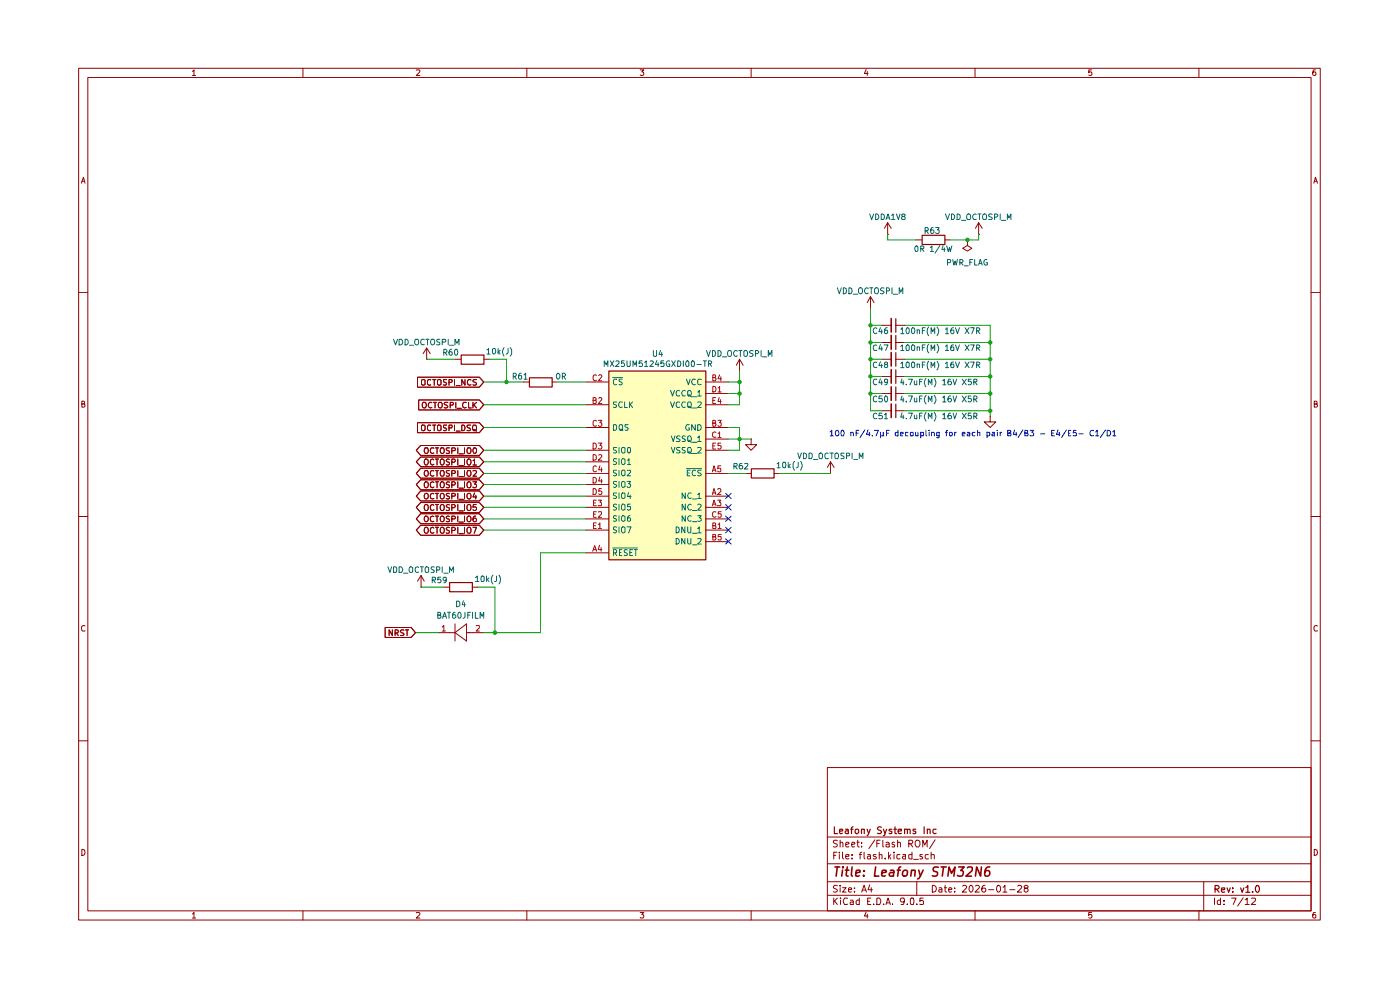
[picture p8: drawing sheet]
(kicad_sch
 (version 20250114)
 (generator "eeschema")
 (generator_version "9.0")
 (paper "A4")
 (title_block
  (title "Leafony STM32N6")
  (date "2026-01-28")
  (rev "v1.0")
  (company "Leafony Systems Inc"))
 (lib_symbols
  (symbol "Device:C_Small"
   (pin_numbers (hide yes))
   (pin_names
    (offset 0.254) (hide yes)) (exclude_from_sim no) (in_bom yes) (on_board yes)
   (property "Reference" "C" (at 0.254 1.778 0) (effects (font (size 1.27 1.27)) (justify left)))
   (property "Value" "C_Small" (at 0.254 -2.032 0) (effects (font (size 1.27 1.27)) (justify left)))
   (property "Footprint" "" (at 0 0 0) (effects (font (size 1.27 1.27)) (hide yes)))
   (property "Datasheet" "~" (at 0 0 0) (effects (font (size 1.27 1.27)) (hide yes)))
   (property "Description" "Unpolarized capacitor, small symbol" (at 0 0 0) (effects (font (size 1.27 1.27)) (hide yes)))
   (symbol "C_Small_0_1"
    (polyline (pts (xy -1.524 0.508) (xy 1.524 0.508)) (stroke (width 0.3048) (type default)) (fill (type none)))
    (polyline (pts (xy -1.524 -0.508) (xy 1.524 -0.508)) (stroke (width 0.3302) (type default)) (fill (type none))))
   (symbol "C_Small_1_1"
    (pin passive line (at 0 2.54 270) (length 2.032) (name "~" (effects (font (size 1.27 1.27)))) (number "1" (effects (font (size 1.27 1.27)))))
    (pin passive line (at 0 -2.54 90) (length 2.032) (name "~" (effects (font (size 1.27 1.27)))) (number "2" (effects (font (size 1.27 1.27))))))
   (embedded_fonts no))
  (symbol "Device:R"
   (pin_numbers (hide yes))
   (pin_names
    (offset 0)) (exclude_from_sim no) (in_bom yes) (on_board yes)
   (property "Reference" "R" (at 2.032 0 90) (effects (font (size 1.27 1.27))))
   (property "Value" "R" (at 0 0 90) (effects (font (size 1.27 1.27))))
   (property "Footprint" "" (at -1.778 0 90) (effects (font (size 1.27 1.27)) (hide yes)))
   (property "Datasheet" "~" (at 0 0 0) (effects (font (size 1.27 1.27)) (hide yes)))
   (property "Description" "Resistor" (at 0 0 0) (effects (font (size 1.27 1.27)) (hide yes)))
   (symbol "R_0_1"
    (rectangle (start -1.016 -2.54) (end 1.016 2.54) (stroke (width 0.254) (type default)) (fill (type none))))
   (symbol "R_1_1"
    (pin passive line (at 0 3.81 270) (length 1.27) (name "~" (effects (font (size 1.27 1.27)))) (number "1" (effects (font (size 1.27 1.27)))))
    (pin passive line (at 0 -3.81 90) (length 1.27) (name "~" (effects (font (size 1.27 1.27)))) (number "2" (effects (font (size 1.27 1.27))))))
   (embedded_fonts no))
  (symbol "Leafony:BAT60JFILM"
   (pin_names
    (offset 0.254)) (exclude_from_sim no) (in_bom yes) (on_board yes)
   (property "Reference" "D" (at 5.08 4.445 0) (effects (font (size 1.27 1.27))))
   (property "Value" "BAT60JFILM" (at 5.08 -3.81 0) (effects (font (size 1.27 1.27))))
   (property "Footprint" "Leafony:CR_60JFILM_STM" (at 0 0 0) (effects (font (size 1.27 1.27)
    (italic yes)) (hide yes)))
   (property "Datasheet" "https://www.st.com/resource/en/datasheet/bat60.pdf" (at 0 0 0) (effects (font (size 1.27 1.27)
    (italic yes)) (hide yes)))
   (property "Description" "DIODE SCHOTTKY 10V 3A SOD323" (at 0 0 0) (effects (font (size 1.27 1.27)) (hide yes)))
   (symbol "BAT60JFILM_0_1"
    (polyline (pts (xy 2.54 0) (xy 3.4798 0)) (stroke (width 0.2032) (type default)) (fill (type none)))
    (polyline (pts (xy 3.175 0) (xy 3.81 0)) (stroke (width 0.2032) (type default)) (fill (type none)))
    (polyline (pts (xy 3.81 1.905) (xy 3.81 -1.905)) (stroke (width 0.2032) (type default)) (fill (type none)))
    (polyline (pts (xy 3.81 -1.905) (xy 6.35 0)) (stroke (width 0.2032) (type default)) (fill (type none)))
    (polyline (pts (xy 6.35 0) (xy 3.81 1.905)) (stroke (width 0.2032) (type default)) (fill (type none)))
    (polyline (pts (xy 6.35 0) (xy 7.62 0)) (stroke (width 0.2032) (type default)) (fill (type none)))
    (polyline (pts (xy 6.35 -1.905) (xy 6.35 1.905)) (stroke (width 0.2032) (type default)) (fill (type none))))
   (symbol "BAT60JFILM_1_1"
    (pin passive line (at 0 0 0) (length 2.54) (name "" (effects (font (size 1.27 1.27)))) (number "2" (effects (font (size 1.27 1.27)))))
    (pin passive line (at 10.16 0 180) (length 2.54) (name "" (effects (font (size 1.27 1.27)))) (number "1" (effects (font (size 1.27 1.27))))))
   (embedded_fonts no))
  (symbol "Leafony:MX25UM51245GXDI00-TR" (exclude_from_sim no) (in_bom yes) (on_board yes)
   (property "Reference" "IC" (at 29.21 7.62 0) (effects (font (size 1.27 1.27)) (justify left top)))
   (property "Value" "MX25UM51245GXDI00-TR" (at 29.21 5.08 0) (effects (font (size 1.27 1.27)) (justify left top)))
   (property "Footprint" "Leafony:BGA24C100P5X5_800X600X120" (at 29.21 -94.92 0) (effects (font (size 1.27 1.27)) (justify left top) (hide yes)))
   (property "Datasheet" "https://www.mouser.cn/datasheet/2/819/MX25UM51245G_2c_1_8V_2c_512Mb_2c_v1_5-3371051.pdf" (at 29.21 -194.92 0) (effects (font (size 1.27 1.27)) (justify left top) (hide yes)))
   (property "Description" "GENERAL  Supports Serial Peripheral Interface -- Mode 0  Single Power Supply Operation  - 1.65 to 2.0 volt for read, erase, and program operations  512Mb: 536,870,912 x 1 bit structure or 67,108,864 x 8 bits (Octa I/O mode) structure  Protocol Support  - Single I/O and Octa I/O - Support DTR (Double Transfer Rate) Mode  Latch-up protected to 100mA from -1V to Vcc +1V  Fast frequency support - Support clock frequency up to  - Single I/O mode: 133MHz  - Octa I/O mode: 200MHz - Configurable" (at 0 0 0) (effects (font (size 1.27 1.27)) (hide yes)))
   (property "Height" "1.2" (at 29.21 -394.92 0) (effects (font (size 1.27 1.27)) (justify left top) (hide yes)))
   (property "Mouser Part Number" "95-25UM51245GXDITR" (at 29.21 -494.92 0) (effects (font (size 1.27 1.27)) (justify left top) (hide yes)))
   (property "Mouser Price/Stock" "https://www.mouser.co.uk/ProductDetail/Macronix/MX25UM51245GXDI00-TR?qs=mELouGlnn3cMT8xzVwjAGw%3D%3D" (at 29.21 -594.92 0) (effects (font (size 1.27 1.27)) (justify left top) (hide yes)))
   (property "Manufacturer_Name" "Macronix" (at 29.21 -694.92 0) (effects (font (size 1.27 1.27)) (justify left top) (hide yes)))
   (property "Manufacturer_Part_Number" "MX25UM51245GXDI00-TR" (at 29.21 -794.92 0) (effects (font (size 1.27 1.27)) (justify left top) (hide yes)))
   (symbol "MX25UM51245GXDI00-TR_1_1"
    (rectangle (start 0 0) (end 21.59 -42.164) (stroke (width 0.254) (type default)) (fill (type background)))
    (pin passive line (at -5.08 -2.54 0) (length 5.08) (name "~{CS}" (effects (font (size 1.27 1.27)))) (number "C2" (effects (font (size 1.27 1.27)))))
    (pin passive line (at -5.08 -7.62 0) (length 5.08) (name "SCLK" (effects (font (size 1.27 1.27)))) (number "B2" (effects (font (size 1.27 1.27)))))
    (pin passive line (at -5.08 -12.7 0) (length 5.08) (name "DQS" (effects (font (size 1.27 1.27)))) (number "C3" (effects (font (size 1.27 1.27)))))
    (pin passive line (at -5.08 -17.78 0) (length 5.08) (name "SIO0" (effects (font (size 1.27 1.27)))) (number "D3" (effects (font (size 1.27 1.27)))))
    (pin passive line (at -5.08 -20.32 0) (length 5.08) (name "SIO1" (effects (font (size 1.27 1.27)))) (number "D2" (effects (font (size 1.27 1.27)))))
    (pin passive line (at -5.08 -22.86 0) (length 5.08) (name "SIO2" (effects (font (size 1.27 1.27)))) (number "C4" (effects (font (size 1.27 1.27)))))
    (pin passive line (at -5.08 -25.4 0) (length 5.08) (name "SIO3" (effects (font (size 1.27 1.27)))) (number "D4" (effects (font (size 1.27 1.27)))))
    (pin passive line (at -5.08 -27.94 0) (length 5.08) (name "SIO4" (effects (font (size 1.27 1.27)))) (number "D5" (effects (font (size 1.27 1.27)))))
    (pin passive line (at -5.08 -30.48 0) (length 5.08) (name "SIO5" (effects (font (size 1.27 1.27)))) (number "E3" (effects (font (size 1.27 1.27)))))
    (pin passive line (at -5.08 -33.02 0) (length 5.08) (name "SIO6" (effects (font (size 1.27 1.27)))) (number "E2" (effects (font (size 1.27 1.27)))))
    (pin passive line (at -5.08 -35.56 0) (length 5.08) (name "SIO7" (effects (font (size 1.27 1.27)))) (number "E1" (effects (font (size 1.27 1.27)))))
    (pin passive line (at -5.08 -40.64 0) (length 5.08) (name "~{RESET}" (effects (font (size 1.27 1.27)))) (number "A4" (effects (font (size 1.27 1.27)))))
    (pin passive line (at 26.67 -2.54 180) (length 5.08) (name "VCC" (effects (font (size 1.27 1.27)))) (number "B4" (effects (font (size 1.27 1.27)))))
    (pin passive line (at 26.67 -5.08 180) (length 5.08) (name "VCCQ_1" (effects (font (size 1.27 1.27)))) (number "D1" (effects (font (size 1.27 1.27)))))
    (pin passive line (at 26.67 -7.62 180) (length 5.08) (name "VCCQ_2" (effects (font (size 1.27 1.27)))) (number "E4" (effects (font (size 1.27 1.27)))))
    (pin passive line (at 26.67 -12.7 180) (length 5.08) (name "GND" (effects (font (size 1.27 1.27)))) (number "B3" (effects (font (size 1.27 1.27)))))
    (pin passive line (at 26.67 -15.24 180) (length 5.08) (name "VSSQ_1" (effects (font (size 1.27 1.27)))) (number "C1" (effects (font (size 1.27 1.27)))))
    (pin passive line (at 26.67 -17.78 180) (length 5.08) (name "VSSQ_2" (effects (font (size 1.27 1.27)))) (number "E5" (effects (font (size 1.27 1.27)))))
    (pin passive line (at 26.67 -22.86 180) (length 5.08) (name "~{ECS}" (effects (font (size 1.27 1.27)))) (number "A5" (effects (font (size 1.27 1.27)))))
    (pin passive line (at 26.67 -27.94 180) (length 5.08) (name "NC_1" (effects (font (size 1.27 1.27)))) (number "A2" (effects (font (size 1.27 1.27)))))
    (pin passive line (at 26.67 -30.48 180) (length 5.08) (name "NC_2" (effects (font (size 1.27 1.27)))) (number "A3" (effects (font (size 1.27 1.27)))))
    (pin passive line (at 26.67 -33.02 180) (length 5.08) (name "NC_3" (effects (font (size 1.27 1.27)))) (number "C5" (effects (font (size 1.27 1.27)))))
    (pin passive line (at 26.67 -35.56 180) (length 5.08) (name "DNU_1" (effects (font (size 1.27 1.27)))) (number "B1" (effects (font (size 1.27 1.27)))))
    (pin passive line (at 26.67 -38.1 180) (length 5.08) (name "DNU_2" (effects (font (size 1.27 1.27)))) (number "B5" (effects (font (size 1.27 1.27))))))
   (embedded_fonts no))
  (symbol "power:+1V0"
   (power)
   (pin_numbers (hide yes))
   (pin_names
    (offset 0) (hide yes)) (exclude_from_sim no) (in_bom yes) (on_board yes)
   (property "Reference" "#PWR" (at 0 -3.81 0) (effects (font (size 1.27 1.27)) (hide yes)))
   (property "Value" "+1V0" (at 0 3.556 0) (effects (font (size 1.27 1.27))))
   (property "Footprint" "" (at 0 0 0) (effects (font (size 1.27 1.27)) (hide yes)))
   (property "Datasheet" "" (at 0 0 0) (effects (font (size 1.27 1.27)) (hide yes)))
   (property "Description" "Power symbol creates a global label with name \"+1V0\"" (at 0 0 0) (effects (font (size 1.27 1.27)) (hide yes)))
   (symbol "+1V0_0_1"
    (polyline (pts (xy -0.762 1.27) (xy 0 2.54)) (stroke (width 0) (type default)) (fill (type none)))
    (polyline (pts (xy 0 2.54) (xy 0.762 1.27)) (stroke (width 0) (type default)) (fill (type none)))
    (polyline (pts (xy 0 0) (xy 0 2.54)) (stroke (width 0) (type default)) (fill (type none))))
   (symbol "+1V0_1_1"
    (pin power_in line (at 0 0 90) (length 0) (name "~" (effects (font (size 1.27 1.27)))) (number "1" (effects (font (size 1.27 1.27))))))
   (embedded_fonts no))
  (symbol "power:GND"
   (power)
   (pin_numbers (hide yes))
   (pin_names
    (offset 0) (hide yes)) (exclude_from_sim no) (in_bom yes) (on_board yes)
   (property "Reference" "#PWR" (at 0 -6.35 0) (effects (font (size 1.27 1.27)) (hide yes)))
   (property "Value" "GND" (at 0 -3.81 0) (effects (font (size 1.27 1.27))))
   (property "Footprint" "" (at 0 0 0) (effects (font (size 1.27 1.27)) (hide yes)))
   (property "Datasheet" "" (at 0 0 0) (effects (font (size 1.27 1.27)) (hide yes)))
   (property "Description" "Power symbol creates a global label with name \"GND\" , ground" (at 0 0 0) (effects (font (size 1.27 1.27)) (hide yes)))
   (symbol "GND_0_1"
    (polyline (pts (xy 0 0) (xy 0 -1.27) (xy 1.27 -1.27) (xy 0 -2.54) (xy -1.27 -1.27) (xy 0 -1.27)) (stroke (width 0) (type default)) (fill (type none))))
   (symbol "GND_1_1"
    (pin power_in line (at 0 0 270) (length 0) (name "~" (effects (font (size 1.27 1.27)))) (number "1" (effects (font (size 1.27 1.27))))))
   (embedded_fonts no))
  (symbol "power:PWR_FLAG"
   (power)
   (pin_numbers (hide yes))
   (pin_names
    (offset 0) (hide yes)) (exclude_from_sim no) (in_bom yes) (on_board yes)
   (property "Reference" "#FLG" (at 0 1.905 0) (effects (font (size 1.27 1.27)) (hide yes)))
   (property "Value" "PWR_FLAG" (at 0 3.81 0) (effects (font (size 1.27 1.27))))
   (property "Footprint" "" (at 0 0 0) (effects (font (size 1.27 1.27)) (hide yes)))
   (property "Datasheet" "~" (at 0 0 0) (effects (font (size 1.27 1.27)) (hide yes)))
   (property "Description" "Special symbol for telling ERC where power comes from" (at 0 0 0) (effects (font (size 1.27 1.27)) (hide yes)))
   (symbol "PWR_FLAG_0_0"
    (pin power_out line (at 0 0 90) (length 0) (name "~" (effects (font (size 1.27 1.27)))) (number "1" (effects (font (size 1.27 1.27))))))
   (symbol "PWR_FLAG_0_1"
    (polyline (pts (xy 0 0) (xy 0 1.27) (xy -1.016 1.905) (xy 0 2.54) (xy 1.016 1.905) (xy 0 1.27)) (stroke (width 0) (type default)) (fill (type none))))
   (embedded_fonts no)))
 (text "100 nF/4.7μF decoupling for each pair B4/B3 - E4/E5- C1/D1"
  (exclude_from_sim no)
  (at 209.55 91.694 0)
  (effects (font (size 1.27 1.27))))
 (junction
  (at 213.36 78.74)
  (diameter 0)
  (color 0 0 0 0))
 (junction
  (at 186.69 82.55)
  (diameter 0)
  (color 0 0 0 0))
 (junction
  (at 186.69 78.74)
  (diameter 0)
  (color 0 0 0 0))
 (junction
  (at 157.48 82.55)
  (diameter 0)
  (color 0 0 0 0))
 (junction
  (at 105.41 80.01)
  (diameter 0)
  (color 0 0 0 0))
 (junction
  (at 186.69 71.12)
  (diameter 0)
  (color 0 0 0 0))
 (junction
  (at 213.36 71.12)
  (diameter 0)
  (color 0 0 0 0))
 (junction
  (at 213.36 82.55)
  (diameter 0)
  (color 0 0 0 0))
 (junction
  (at 157.48 92.71)
  (diameter 0)
  (color 0 0 0 0))
 (junction
  (at 186.69 67.31)
  (diameter 0)
  (color 0 0 0 0))
 (junction
  (at 102.87 135.89)
  (diameter 0)
  (color 0 0 0 0))
 (junction
  (at 208.28 48.26)
  (diameter 0)
  (color 0 0 0 0))
 (junction
  (at 213.36 74.93)
  (diameter 0)
  (color 0 0 0 0))
 (junction
  (at 186.69 74.93)
  (diameter 0)
  (color 0 0 0 0))
 (junction
  (at 157.48 80.01)
  (diameter 0)
  (color 0 0 0 0))
 (junction
  (at 213.36 86.36)
  (diameter 0)
  (color 0 0 0 0))
 (no_connect
  (at 154.94 113.03))
 (no_connect
  (at 154.94 107.95))
 (no_connect
  (at 154.94 115.57))
 (no_connect
  (at 154.94 105.41))
 (no_connect
  (at 154.94 110.49))
 (wire
  (pts (xy 157.48 77.47) (xy 157.48 80.01))
  (stroke (width 0) (type default)))
 (wire
  (pts (xy 194.31 82.55) (xy 213.36 82.55))
  (stroke (width 0) (type default)))
 (wire
  (pts (xy 213.36 67.31) (xy 213.36 71.12))
  (stroke (width 0) (type default)))
 (wire
  (pts (xy 87.63 74.93) (xy 93.98 74.93))
  (stroke (width 0) (type default)))
 (wire
  (pts (xy 102.87 135.89) (xy 113.03 135.89))
  (stroke (width 0) (type default)))
 (wire
  (pts (xy 100.33 97.79) (xy 123.19 97.79))
  (stroke (width 0) (type default)))
 (wire
  (pts (xy 186.69 78.74) (xy 186.69 82.55))
  (stroke (width 0) (type default)))
 (wire
  (pts (xy 186.69 74.93) (xy 189.23 74.93))
  (stroke (width 0) (type default)))
 (wire
  (pts (xy 100.33 95.25) (xy 123.19 95.25))
  (stroke (width 0) (type default)))
 (wire
  (pts (xy 154.94 95.25) (xy 157.48 95.25))
  (stroke (width 0) (type default)))
 (wire
  (pts (xy 194.31 86.36) (xy 213.36 86.36))
  (stroke (width 0) (type default)))
 (wire
  (pts (xy 100.33 100.33) (xy 123.19 100.33))
  (stroke (width 0) (type default)))
 (wire
  (pts (xy 213.36 82.55) (xy 213.36 86.36))
  (stroke (width 0) (type default)))
 (wire
  (pts (xy 186.69 78.74) (xy 189.23 78.74))
  (stroke (width 0) (type default)))
 (wire
  (pts (xy 100.33 102.87) (xy 123.19 102.87))
  (stroke (width 0) (type default)))
 (wire
  (pts (xy 105.41 74.93) (xy 105.41 80.01))
  (stroke (width 0) (type default)))
 (wire
  (pts (xy 157.48 92.71) (xy 160.02 92.71))
  (stroke (width 0) (type default)))
 (wire
  (pts (xy 186.69 74.93) (xy 186.69 78.74))
  (stroke (width 0) (type default)))
 (wire
  (pts (xy 213.36 71.12) (xy 213.36 74.93))
  (stroke (width 0) (type default)))
 (wire
  (pts (xy 208.28 48.26) (xy 210.82 48.26))
  (stroke (width 0) (type default)))
 (wire
  (pts (xy 194.31 67.31) (xy 213.36 67.31))
  (stroke (width 0) (type default)))
 (wire
  (pts (xy 194.31 78.74) (xy 213.36 78.74))
  (stroke (width 0) (type default)))
 (wire
  (pts (xy 186.69 82.55) (xy 189.23 82.55))
  (stroke (width 0) (type default)))
 (wire
  (pts (xy 186.69 67.31) (xy 186.69 71.12))
  (stroke (width 0) (type default)))
 (wire
  (pts (xy 101.6 74.93) (xy 105.41 74.93))
  (stroke (width 0) (type default)))
 (wire
  (pts (xy 186.69 63.5) (xy 186.69 67.31))
  (stroke (width 0) (type default)))
 (wire
  (pts (xy 154.94 100.33) (xy 158.75 100.33))
  (stroke (width 0) (type default)))
 (wire
  (pts (xy 102.87 125.73) (xy 102.87 135.89))
  (stroke (width 0) (type default)))
 (wire
  (pts (xy 100.33 80.01) (xy 105.41 80.01))
  (stroke (width 0) (type default)))
 (wire
  (pts (xy 99.06 125.73) (xy 102.87 125.73))
  (stroke (width 0) (type default)))
 (wire
  (pts (xy 100.33 107.95) (xy 123.19 107.95))
  (stroke (width 0) (type default)))
 (wire
  (pts (xy 116.84 80.01) (xy 123.19 80.01))
  (stroke (width 0) (type default)))
 (wire
  (pts (xy 186.69 86.36) (xy 189.23 86.36))
  (stroke (width 0) (type default)))
 (wire
  (pts (xy 157.48 95.25) (xy 157.48 92.71))
  (stroke (width 0) (type default)))
 (wire
  (pts (xy 100.33 110.49) (xy 123.19 110.49))
  (stroke (width 0) (type default)))
 (wire
  (pts (xy 157.48 92.71) (xy 157.48 90.17))
  (stroke (width 0) (type default)))
 (wire
  (pts (xy 86.36 125.73) (xy 91.44 125.73))
  (stroke (width 0) (type default)))
 (wire
  (pts (xy 210.82 48.26) (xy 210.82 46.99))
  (stroke (width 0) (type default)))
 (wire
  (pts (xy 100.33 90.17) (xy 123.19 90.17))
  (stroke (width 0) (type default)))
 (wire
  (pts (xy 154.94 82.55) (xy 157.48 82.55))
  (stroke (width 0) (type default)))
 (wire
  (pts (xy 194.31 74.93) (xy 213.36 74.93))
  (stroke (width 0) (type default)))
 (wire
  (pts (xy 100.33 113.03) (xy 123.19 113.03))
  (stroke (width 0) (type default)))
 (wire
  (pts (xy 213.36 74.93) (xy 213.36 78.74))
  (stroke (width 0) (type default)))
 (wire
  (pts (xy 186.69 71.12) (xy 189.23 71.12))
  (stroke (width 0) (type default)))
 (wire
  (pts (xy 100.33 85.09) (xy 123.19 85.09))
  (stroke (width 0) (type default)))
 (wire
  (pts (xy 157.48 80.01) (xy 157.48 82.55))
  (stroke (width 0) (type default)))
 (wire
  (pts (xy 186.69 67.31) (xy 189.23 67.31))
  (stroke (width 0) (type default)))
 (wire
  (pts (xy 85.09 135.89) (xy 90.17 135.89))
  (stroke (width 0) (type default)))
 (wire
  (pts (xy 113.03 118.11) (xy 113.03 135.89))
  (stroke (width 0) (type default)))
 (wire
  (pts (xy 196.85 48.26) (xy 190.5 48.26))
  (stroke (width 0) (type default)))
 (wire
  (pts (xy 213.36 86.36) (xy 213.36 87.63))
  (stroke (width 0) (type default)))
 (wire
  (pts (xy 194.31 71.12) (xy 213.36 71.12))
  (stroke (width 0) (type default)))
 (wire
  (pts (xy 157.48 90.17) (xy 154.94 90.17))
  (stroke (width 0) (type default)))
 (wire
  (pts (xy 157.48 82.55) (xy 157.48 85.09))
  (stroke (width 0) (type default)))
 (wire
  (pts (xy 157.48 85.09) (xy 154.94 85.09))
  (stroke (width 0) (type default)))
 (wire
  (pts (xy 154.94 92.71) (xy 157.48 92.71))
  (stroke (width 0) (type default)))
 (wire
  (pts (xy 204.47 48.26) (xy 208.28 48.26))
  (stroke (width 0) (type default)))
 (wire
  (pts (xy 123.19 118.11) (xy 113.03 118.11))
  (stroke (width 0) (type default)))
 (wire
  (pts (xy 154.94 80.01) (xy 157.48 80.01))
  (stroke (width 0) (type default)))
 (wire
  (pts (xy 186.69 71.12) (xy 186.69 74.93))
  (stroke (width 0) (type default)))
 (wire
  (pts (xy 213.36 78.74) (xy 213.36 82.55))
  (stroke (width 0) (type default)))
 (wire
  (pts (xy 186.69 82.55) (xy 186.69 86.36))
  (stroke (width 0) (type default)))
 (wire
  (pts (xy 166.37 100.33) (xy 177.8 100.33))
  (stroke (width 0) (type default)))
 (wire
  (pts (xy 105.41 80.01) (xy 109.22 80.01))
  (stroke (width 0) (type default)))
 (wire
  (pts (xy 100.33 135.89) (xy 102.87 135.89))
  (stroke (width 0) (type default)))
 (wire
  (pts (xy 190.5 48.26) (xy 190.5 46.99))
  (stroke (width 0) (type default)))
 (wire
  (pts (xy 100.33 105.41) (xy 123.19 105.41))
  (stroke (width 0) (type default)))
 (global_label "OCTOSPI_IO3"
  (shape bidirectional)
  (at 100.33 102.87 180)
  (fields_autoplaced yes)
  (effects (font (size 1.27 1.27)) (justify right))
  (property "Intersheetrefs" "${INTERSHEET_REFS}" (at 84.9512 102.87 0) (effects (font (size 1.27 1.27)) (justify right) (hide yes))))
 (global_label "OCTOSPI_NCS"
  (shape input)
  (at 100.33 80.01 180)
  (fields_autoplaced yes)
  (effects (font (size 1.27 1.27)) (justify right))
  (property "Intersheetrefs" "${INTERSHEET_REFS}" (at 85.2385 80.01 0) (effects (font (size 1.27 1.27)) (justify right) (hide yes))))
 (global_label "OCTOSPI_IO1"
  (shape bidirectional)
  (at 100.33 97.79 180)
  (fields_autoplaced yes)
  (effects (font (size 1.27 1.27)) (justify right))
  (property "Intersheetrefs" "${INTERSHEET_REFS}" (at 84.9512 97.79 0) (effects (font (size 1.27 1.27)) (justify right) (hide yes))))
 (global_label "NRST"
  (shape input)
  (at 85.09 135.89 180)
  (fields_autoplaced yes)
  (effects (font (size 1.27 1.27)) (justify right))
  (property "Intersheetrefs" "${INTERSHEET_REFS}" (at 77.9814 135.89 0) (effects (font (size 1.27 1.27)) (justify right) (hide yes))))
 (global_label "OCTOSPI_IO2"
  (shape bidirectional)
  (at 100.33 100.33 180)
  (fields_autoplaced yes)
  (effects (font (size 1.27 1.27)) (justify right))
  (property "Intersheetrefs" "${INTERSHEET_REFS}" (at 84.9512 100.33 0) (effects (font (size 1.27 1.27)) (justify right) (hide yes))))
 (global_label "OCTOSPI_IO5"
  (shape bidirectional)
  (at 100.33 107.95 180)
  (fields_autoplaced yes)
  (effects (font (size 1.27 1.27)) (justify right))
  (property "Intersheetrefs" "${INTERSHEET_REFS}" (at 84.9512 107.95 0) (effects (font (size 1.27 1.27)) (justify right) (hide yes))))
 (global_label "OCTOSPI_IO7"
  (shape bidirectional)
  (at 100.33 113.03 180)
  (fields_autoplaced yes)
  (effects (font (size 1.27 1.27)) (justify right))
  (property "Intersheetrefs" "${INTERSHEET_REFS}" (at 84.9512 113.03 0) (effects (font (size 1.27 1.27)) (justify right) (hide yes))))
 (global_label "OCTOSPI_DSQ"
  (shape input)
  (at 100.33 90.17 180)
  (fields_autoplaced yes)
  (effects (font (size 1.27 1.27)) (justify right))
  (property "Intersheetrefs" "${INTERSHEET_REFS}" (at 85.2385 90.17 0) (effects (font (size 1.27 1.27)) (justify right) (hide yes))))
 (global_label "OCTOSPI_IO0"
  (shape bidirectional)
  (at 100.33 95.25 180)
  (fields_autoplaced yes)
  (effects (font (size 1.27 1.27)) (justify right))
  (property "Intersheetrefs" "${INTERSHEET_REFS}" (at 84.9512 95.25 0) (effects (font (size 1.27 1.27)) (justify right) (hide yes))))
 (global_label "OCTOSPI_IO4"
  (shape bidirectional)
  (at 100.33 105.41 180)
  (fields_autoplaced yes)
  (effects (font (size 1.27 1.27)) (justify right))
  (property "Intersheetrefs" "${INTERSHEET_REFS}" (at 84.9512 105.41 0) (effects (font (size 1.27 1.27)) (justify right) (hide yes))))
 (global_label "OCTOSPI_CLK"
  (shape input)
  (at 100.33 85.09 180)
  (fields_autoplaced yes)
  (effects (font (size 1.27 1.27)) (justify right))
  (property "Intersheetrefs" "${INTERSHEET_REFS}" (at 85.4804 85.09 0) (effects (font (size 1.27 1.27)) (justify right) (hide yes))))
 (global_label "OCTOSPI_IO6"
  (shape bidirectional)
  (at 100.33 110.49 180)
  (fields_autoplaced yes)
  (effects (font (size 1.27 1.27)) (justify right))
  (property "Intersheetrefs" "${INTERSHEET_REFS}" (at 84.9512 110.49 0) (effects (font (size 1.27 1.27)) (justify right) (hide yes))))
 (symbol
  (lib_id "power:+1V0")
  (at 86.36 125.73 0)
  (unit 1)
  (exclude_from_sim no)
  (in_bom yes)
  (on_board yes)
  (dnp no)
  (property "Reference" "#PWR082" (at 86.36 129.54 0) (effects (font (size 1.27 1.27)) (hide yes)))
  (property "Value" "VDD_OCTOSPI_M" (at 86.36 121.92 0) (effects (font (size 1.27 1.27))))
  (property "Footprint" "" (at 86.36 125.73 0) (effects (font (size 1.27 1.27)) (hide yes)))
  (property "Datasheet" "" (at 86.36 125.73 0) (effects (font (size 1.27 1.27)) (hide yes)))
  (property "Description" "Power symbol creates a global label with name \"VDD_OCTOSPI_M\"" (at 86.36 125.73 0) (effects (font (size 1.27 1.27)) (hide yes)))
  (pin "1"))
 (symbol
  (lib_id "Device:C_Small")
  (at 191.77 67.31 270)
  (unit 1)
  (exclude_from_sim no)
  (in_bom yes)
  (on_board yes)
  (dnp no)
  (property "Reference" "C46" (at 186.944 68.58 90) (effects (font (size 1.27 1.27)) (justify left)))
  (property "Value" "100nF(M) 16V X7R" (at 193.04 68.58 90) (effects (font (size 1.27 1.27)) (justify left)))
  (property "Footprint" "Capacitor_SMD:C_0201_0603Metric" (at 191.77 67.31 0) (effects (font (size 1.27 1.27)) (hide yes)))
  (property "Datasheet" "https://search.murata.co.jp/Ceramy/image/img/A01X/G101/ENG/GRM033C71C104KE14-01.pdf" (at 191.77 67.31 0) (effects (font (size 1.27 1.27)) (hide yes)))
  (property "Description" "0.1 µF ±10% 16V セラミックコンデンサ X7S 0201（0603メートル法）" (at 191.77 67.31 0) (effects (font (size 1.27 1.27)) (hide yes)))
  (property "Model No" "GRM033C71C104KE14D" (at 191.77 67.31 0) (effects (font (size 1.27 1.27)) (hide yes)))
  (property "Sim.Device" "" (at 191.77 67.31 90) (effects (font (size 1.27 1.27)) (hide yes)))
  (property "Sim.Pins" "" (at 191.77 67.31 90) (effects (font (size 1.27 1.27)) (hide yes)))
  (property "MANUFACTURER" "Murata Electronics" (at 191.77 67.31 90) (effects (font (size 1.27 1.27)) (hide yes)))
  (pin "1")
  (pin "2"))
 (symbol
  (lib_id "power:+1V0")
  (at 190.5 46.99 0)
  (unit 1)
  (exclude_from_sim no)
  (in_bom yes)
  (on_board yes)
  (dnp no)
  (property "Reference" "#PWR088" (at 190.5 50.8 0) (effects (font (size 1.27 1.27)) (hide yes)))
  (property "Value" "VDDA1V8" (at 190.5 43.18 0) (effects (font (size 1.27 1.27))))
  (property "Footprint" "" (at 190.5 46.99 0) (effects (font (size 1.27 1.27)) (hide yes)))
  (property "Datasheet" "" (at 190.5 46.99 0) (effects (font (size 1.27 1.27)) (hide yes)))
  (property "Description" "Power symbol creates a global label with name \"VDDA1V8\"" (at 190.5 46.99 0) (effects (font (size 1.27 1.27)) (hide yes)))
  (pin "1"))
 (symbol
  (lib_id "Device:C_Small")
  (at 191.77 86.36 270)
  (unit 1)
  (exclude_from_sim no)
  (in_bom yes)
  (on_board yes)
  (dnp no)
  (property "Reference" "C51" (at 186.944 87.63 90) (effects (font (size 1.27 1.27)) (justify left)))
  (property "Value" "4.7uF(M) 16V X5R" (at 193.04 87.63 90) (effects (font (size 1.27 1.27)) (justify left)))
  (property "Footprint" "Capacitor_SMD:C_0603_1608Metric" (at 191.77 86.36 0) (effects (font (size 1.27 1.27)) (hide yes)))
  (property "Datasheet" "https://www.yageogroup.com/content/datasheet/asset/file/UPY-GPHC_X5R_4V-TO-50V" (at 191.77 86.36 0) (effects (font (size 1.27 1.27)) (hide yes)))
  (property "Description" "4.7 µF ±10% 16V セラミックコンデンサ X5R 0603（1608メートル法）" (at 191.77 86.36 0) (effects (font (size 1.27 1.27)) (hide yes)))
  (property "Model No" "CC0603KRX5R7BB475" (at 191.77 86.36 0) (effects (font (size 1.27 1.27)) (hide yes)))
  (property "Sim.Device" "" (at 191.77 86.36 90) (effects (font (size 1.27 1.27)) (hide yes)))
  (property "Sim.Pins" "" (at 191.77 86.36 90) (effects (font (size 1.27 1.27)) (hide yes)))
  (property "MANUFACTURER" "YAGEO" (at 191.77 86.36 90) (effects (font (size 1.27 1.27)) (hide yes)))
  (pin "1")
  (pin "2"))
 (symbol
  (lib_id "power:GND")
  (at 160.02 92.71 0)
  (unit 1)
  (exclude_from_sim no)
  (in_bom yes)
  (on_board yes)
  (dnp no)
  (fields_autoplaced yes)
  (property "Reference" "#PWR085" (at 160.02 99.06 0) (effects (font (size 1.27 1.27)) (hide yes)))
  (property "Value" "GND" (at 160.02 97.79 0) (effects (font (size 1.27 1.27)) (hide yes)))
  (property "Footprint" "" (at 160.02 92.71 0) (effects (font (size 1.27 1.27)) (hide yes)))
  (property "Datasheet" "" (at 160.02 92.71 0) (effects (font (size 1.27 1.27)) (hide yes)))
  (property "Description" "Power symbol creates a global label with name \"GND\" , ground" (at 160.02 92.71 0) (effects (font (size 1.27 1.27)) (hide yes)))
  (pin "1"))
 (symbol
  (lib_id "Device:R")
  (at 113.03 80.01 270)
  (mirror x)
  (unit 1)
  (exclude_from_sim no)
  (in_bom yes)
  (on_board yes)
  (dnp no)
  (property "Reference" "R61" (at 108.458 78.74 90) (effects (font (size 1.27 1.27))))
  (property "Value" "0R" (at 117.602 78.74 90) (effects (font (size 1.27 1.27))))
  (property "Footprint" "Resistor_SMD:R_0402_1005Metric" (at 113.03 81.788 90) (effects (font (size 1.27 1.27)) (hide yes)))
  (property "Datasheet" "https://www.yageogroup.com/content/datasheet/asset/file/PYU-RC_GROUP_51_ROHS_L" (at 113.03 80.01 0) (effects (font (size 1.27 1.27)) (hide yes)))
  (property "Description" "0 Ohms ジャンパ チップ抵抗 0402（1005メートル法） 耐湿性 厚膜" (at 113.03 80.01 0) (effects (font (size 1.27 1.27)) (hide yes)))
  (property "Sim.Device" "" (at 113.03 80.01 90) (effects (font (size 1.27 1.27)) (hide yes)))
  (property "Sim.Pins" "" (at 113.03 80.01 90) (effects (font (size 1.27 1.27)) (hide yes)))
  (property "Model No" "RC0402JR-070RL" (at 113.03 80.01 90) (effects (font (size 1.27 1.27)) (hide yes)))
  (property "MANUFACTURER" "Yageo" (at 113.03 80.01 90) (effects (font (size 1.27 1.27)) (hide yes)))
  (pin "1")
  (pin "2"))
 (symbol
  (lib_id "power:+1V0")
  (at 87.63 74.93 0)
  (unit 1)
  (exclude_from_sim no)
  (in_bom yes)
  (on_board yes)
  (dnp no)
  (property "Reference" "#PWR083" (at 87.63 78.74 0) (effects (font (size 1.27 1.27)) (hide yes)))
  (property "Value" "VDD_OCTOSPI_M" (at 87.63 71.12 0) (effects (font (size 1.27 1.27))))
  (property "Footprint" "" (at 87.63 74.93 0) (effects (font (size 1.27 1.27)) (hide yes)))
  (property "Datasheet" "" (at 87.63 74.93 0) (effects (font (size 1.27 1.27)) (hide yes)))
  (property "Description" "Power symbol creates a global label with name \"VDD_OCTOSPI_M\"" (at 87.63 74.93 0) (effects (font (size 1.27 1.27)) (hide yes)))
  (pin "1"))
 (symbol
  (lib_id "Device:R")
  (at 97.79 74.93 90)
  (mirror x)
  (unit 1)
  (exclude_from_sim no)
  (in_bom yes)
  (on_board yes)
  (dnp no)
  (property "Reference" "R60" (at 92.964 73.406 90) (effects (font (size 1.27 1.27))))
  (property "Value" "10k(J)" (at 103.886 73.152 90) (effects (font (size 1.27 1.27))))
  (property "Footprint" "Resistor_SMD:R_0402_1005Metric" (at 97.79 73.152 90) (effects (font (size 1.27 1.27)) (hide yes)))
  (property "Datasheet" "https://www.yageogroup.com/content/datasheet/asset/file/PYU-RC_GROUP_51_ROHS_L" (at 97.79 74.93 0) (effects (font (size 1.27 1.27)) (hide yes)))
  (property "Description" "10 kOhms ±5% 0.063W、1/16W チップ抵抗 0402（1005メートル法） 耐湿性 厚膜" (at 97.79 74.93 0) (effects (font (size 1.27 1.27)) (hide yes)))
  (property "Sim.Device" "" (at 97.79 74.93 90) (effects (font (size 1.27 1.27)) (hide yes)))
  (property "Sim.Pins" "" (at 97.79 74.93 90) (effects (font (size 1.27 1.27)) (hide yes)))
  (property "Model No" "RC0402JR-0710KL" (at 97.79 74.93 90) (effects (font (size 1.27 1.27)) (hide yes)))
  (property "MANUFACTURER" "Yageo" (at 97.79 74.93 90) (effects (font (size 1.27 1.27)) (hide yes)))
  (pin "1")
  (pin "2"))
 (symbol
  (lib_id "Device:R")
  (at 200.66 48.26 90)
  (unit 1)
  (exclude_from_sim no)
  (in_bom yes)
  (on_board yes)
  (dnp no)
  (property "Reference" "R63" (at 200.406 46.228 90) (effects (font (size 1.27 1.27))))
  (property "Value" "0R 1/4W" (at 200.66 50.292 90) (effects (font (size 1.27 1.27))))
  (property "Footprint" "Resistor_SMD:R_0603_1608Metric" (at 200.66 50.038 90) (effects (font (size 1.27 1.27)) (hide yes)))
  (property "Datasheet" "https://www.rohm.co.jp/datasheet?p=PMR03EZPJ000&dist=Digi-Key&media=referral&source=digi-key.com&campaign=Digi-Key" (at 200.66 48.26 0) (effects (font (size 1.27 1.27)) (hide yes)))
  (property "Description" "0 Ohms ジャンパ チップ抵抗 0603（1608メートル法） 車載用AEC-Q200、ジャンパ 金属素子" (at 200.66 48.26 0) (effects (font (size 1.27 1.27)) (hide yes)))
  (property "Sim.Device" "" (at 200.66 48.26 90) (effects (font (size 1.27 1.27)) (hide yes)))
  (property "Sim.Pins" "" (at 200.66 48.26 90) (effects (font (size 1.27 1.27)) (hide yes)))
  (property "Model No" "PMR03EZPJ000" (at 200.66 48.26 90) (effects (font (size 1.27 1.27)) (hide yes)))
  (property "MANUFACTURER" "ROHM" (at 200.66 48.26 90) (effects (font (size 1.27 1.27)) (hide yes)))
  (pin "1")
  (pin "2"))
 (symbol
  (lib_id "power:+1V0")
  (at 210.82 46.99 0)
  (unit 1)
  (exclude_from_sim no)
  (in_bom yes)
  (on_board yes)
  (dnp no)
  (property "Reference" "#PWR089" (at 210.82 50.8 0) (effects (font (size 1.27 1.27)) (hide yes)))
  (property "Value" "VDD_OCTOSPI_M" (at 210.82 43.18 0) (effects (font (size 1.27 1.27))))
  (property "Footprint" "" (at 210.82 46.99 0) (effects (font (size 1.27 1.27)) (hide yes)))
  (property "Datasheet" "" (at 210.82 46.99 0) (effects (font (size 1.27 1.27)) (hide yes)))
  (property "Description" "Power symbol creates a global label with name \"VDD_OCTOSPI_M\"" (at 210.82 46.99 0) (effects (font (size 1.27 1.27)) (hide yes)))
  (pin "1"))
 (symbol
  (lib_id "power:+1V0")
  (at 177.8 100.33 0)
  (unit 1)
  (exclude_from_sim no)
  (in_bom yes)
  (on_board yes)
  (dnp no)
  (property "Reference" "#PWR086" (at 177.8 104.14 0) (effects (font (size 1.27 1.27)) (hide yes)))
  (property "Value" "VDD_OCTOSPI_M" (at 177.8 96.52 0) (effects (font (size 1.27 1.27))))
  (property "Footprint" "" (at 177.8 100.33 0) (effects (font (size 1.27 1.27)) (hide yes)))
  (property "Datasheet" "" (at 177.8 100.33 0) (effects (font (size 1.27 1.27)) (hide yes)))
  (property "Description" "Power symbol creates a global label with name \"VDD_OCTOSPI_M\"" (at 177.8 100.33 0) (effects (font (size 1.27 1.27)) (hide yes)))
  (pin "1"))
 (symbol
  (lib_id "Device:R")
  (at 95.25 125.73 90)
  (mirror x)
  (unit 1)
  (exclude_from_sim no)
  (in_bom yes)
  (on_board yes)
  (dnp no)
  (property "Reference" "R59" (at 90.424 124.206 90) (effects (font (size 1.27 1.27))))
  (property "Value" "10k(J)" (at 101.346 123.952 90) (effects (font (size 1.27 1.27))))
  (property "Footprint" "Resistor_SMD:R_0402_1005Metric" (at 95.25 123.952 90) (effects (font (size 1.27 1.27)) (hide yes)))
  (property "Datasheet" "https://www.yageogroup.com/content/datasheet/asset/file/PYU-RC_GROUP_51_ROHS_L" (at 95.25 125.73 0) (effects (font (size 1.27 1.27)) (hide yes)))
  (property "Description" "10 kOhms ±5% 0.063W、1/16W チップ抵抗 0402（1005メートル法） 耐湿性 厚膜" (at 95.25 125.73 0) (effects (font (size 1.27 1.27)) (hide yes)))
  (property "Sim.Device" "" (at 95.25 125.73 90) (effects (font (size 1.27 1.27)) (hide yes)))
  (property "Sim.Pins" "" (at 95.25 125.73 90) (effects (font (size 1.27 1.27)) (hide yes)))
  (property "Model No" "RC0402JR-0710KL" (at 95.25 125.73 90) (effects (font (size 1.27 1.27)) (hide yes)))
  (property "MANUFACTURER" "Yageo" (at 95.25 125.73 90) (effects (font (size 1.27 1.27)) (hide yes)))
  (pin "1")
  (pin "2"))
 (symbol
  (lib_id "Leafony:MX25UM51245GXDI00-TR")
  (at 128.27 77.47 0)
  (unit 1)
  (exclude_from_sim no)
  (in_bom yes)
  (on_board yes)
  (dnp no)
  (property "Reference" "U4" (at 139.192 73.66 0) (effects (font (size 1.27 1.27))))
  (property "Value" "MX25UM51245GXDI00-TR" (at 139.192 75.946 0) (effects (font (size 1.27 1.27))))
  (property "Footprint" "Leafony:BGA24C100P5X5_800X600X120" (at 157.48 172.39 0) (effects (font (size 1.27 1.27)) (justify left top) (hide yes)))
  (property "Datasheet" "https://www.mouser.cn/datasheet/2/819/MX25UM51245G_2c_1_8V_2c_512Mb_2c_v1_5-3371051.pdf" (at 157.48 272.39 0) (effects (font (size 1.27 1.27)) (justify left top) (hide yes)))
  (property "Description" "GENERAL  Supports Serial Peripheral Interface -- Mode 0  Single Power Supply Operation  - 1.65 to 2.0 volt for read, erase, and program operations  512Mb: 536,870,912 x 1 bit structure or 67,108,864 x 8 bits (Octa I/O mode) structure  Protocol Support  - Single I/O and Octa I/O - Support DTR (Double Transfer Rate) Mode  Latch-up protected to 100mA from -1V to Vcc +1V  Fast frequency support - Support clock frequency up to  - Single I/O mode: 133MHz  - Octa I/O mode: 200MHz - Configurable" (at 128.27 77.47 0) (effects (font (size 1.27 1.27)) (hide yes)))
  (property "Height" "1.2" (at 157.48 472.39 0) (effects (font (size 1.27 1.27)) (justify left top) (hide yes)))
  (property "Manufacturer_Name" "" (at 157.48 772.39 0) (effects (font (size 1.27 1.27)) (justify left top) (hide yes)))
  (property "Model No" "MX25UM51245GXDI00-TR" (at 128.27 77.47 0) (effects (font (size 1.27 1.27)) (hide yes)))
  (property "MANUFACTURER" "Macronix" (at 128.27 77.47 0) (effects (font (size 1.27 1.27)) (hide yes)))
  (pin "C5")
  (pin "D1")
  (pin "C4")
  (pin "C2")
  (pin "C3")
  (pin "B5")
  (pin "C1")
  (pin "B3")
  (pin "B4")
  (pin "A2")
  (pin "A3")
  (pin "A4")
  (pin "A5")
  (pin "B1")
  (pin "B2")
  (pin "D3")
  (pin "D5")
  (pin "D4")
  (pin "E2")
  (pin "E1")
  (pin "E4")
  (pin "E3")
  (pin "E5")
  (pin "D2"))
 (symbol
  (lib_id "Device:C_Small")
  (at 191.77 78.74 270)
  (unit 1)
  (exclude_from_sim no)
  (in_bom yes)
  (on_board yes)
  (dnp no)
  (property "Reference" "C49" (at 186.944 80.01 90) (effects (font (size 1.27 1.27)) (justify left)))
  (property "Value" "4.7uF(M) 16V X5R" (at 193.04 80.01 90) (effects (font (size 1.27 1.27)) (justify left)))
  (property "Footprint" "Capacitor_SMD:C_0603_1608Metric" (at 191.77 78.74 0) (effects (font (size 1.27 1.27)) (hide yes)))
  (property "Datasheet" "https://www.yageogroup.com/content/datasheet/asset/file/UPY-GPHC_X5R_4V-TO-50V" (at 191.77 78.74 0) (effects (font (size 1.27 1.27)) (hide yes)))
  (property "Description" "4.7 µF ±10% 16V セラミックコンデンサ X5R 0603（1608メートル法）" (at 191.77 78.74 0) (effects (font (size 1.27 1.27)) (hide yes)))
  (property "Model No" "CC0603KRX5R7BB475" (at 191.77 78.74 0) (effects (font (size 1.27 1.27)) (hide yes)))
  (property "Sim.Device" "" (at 191.77 78.74 90) (effects (font (size 1.27 1.27)) (hide yes)))
  (property "Sim.Pins" "" (at 191.77 78.74 90) (effects (font (size 1.27 1.27)) (hide yes)))
  (property "MANUFACTURER" "YAGEO" (at 191.77 78.74 90) (effects (font (size 1.27 1.27)) (hide yes)))
  (pin "1")
  (pin "2"))
 (symbol
  (lib_id "power:GND")
  (at 213.36 87.63 0)
  (unit 1)
  (exclude_from_sim no)
  (in_bom yes)
  (on_board yes)
  (dnp no)
  (fields_autoplaced yes)
  (property "Reference" "#PWR090" (at 213.36 93.98 0) (effects (font (size 1.27 1.27)) (hide yes)))
  (property "Value" "GND" (at 213.36 92.71 0) (effects (font (size 1.27 1.27)) (hide yes)))
  (property "Footprint" "" (at 213.36 87.63 0) (effects (font (size 1.27 1.27)) (hide yes)))
  (property "Datasheet" "" (at 213.36 87.63 0) (effects (font (size 1.27 1.27)) (hide yes)))
  (property "Description" "Power symbol creates a global label with name \"GND\" , ground" (at 213.36 87.63 0) (effects (font (size 1.27 1.27)) (hide yes)))
  (pin "1"))
 (symbol
  (lib_id "power:+1V0")
  (at 186.69 63.5 0)
  (unit 1)
  (exclude_from_sim no)
  (in_bom yes)
  (on_board yes)
  (dnp no)
  (property "Reference" "#PWR087" (at 186.69 67.31 0) (effects (font (size 1.27 1.27)) (hide yes)))
  (property "Value" "VDD_OCTOSPI_M" (at 186.69 59.69 0) (effects (font (size 1.27 1.27))))
  (property "Footprint" "" (at 186.69 63.5 0) (effects (font (size 1.27 1.27)) (hide yes)))
  (property "Datasheet" "" (at 186.69 63.5 0) (effects (font (size 1.27 1.27)) (hide yes)))
  (property "Description" "Power symbol creates a global label with name \"VDD_OCTOSPI_M\"" (at 186.69 63.5 0) (effects (font (size 1.27 1.27)) (hide yes)))
  (pin "1"))
 (symbol
  (lib_id "Device:C_Small")
  (at 191.77 71.12 270)
  (unit 1)
  (exclude_from_sim no)
  (in_bom yes)
  (on_board yes)
  (dnp no)
  (property "Reference" "C47" (at 186.944 72.39 90) (effects (font (size 1.27 1.27)) (justify left)))
  (property "Value" "100nF(M) 16V X7R" (at 193.04 72.39 90) (effects (font (size 1.27 1.27)) (justify left)))
  (property "Footprint" "Capacitor_SMD:C_0201_0603Metric" (at 191.77 71.12 0) (effects (font (size 1.27 1.27)) (hide yes)))
  (property "Datasheet" "https://search.murata.co.jp/Ceramy/image/img/A01X/G101/ENG/GRM033C71C104KE14-01.pdf" (at 191.77 71.12 0) (effects (font (size 1.27 1.27)) (hide yes)))
  (property "Description" "0.1 µF ±10% 16V セラミックコンデンサ X7S 0201（0603メートル法）" (at 191.77 71.12 0) (effects (font (size 1.27 1.27)) (hide yes)))
  (property "Model No" "GRM033C71C104KE14D" (at 191.77 71.12 0) (effects (font (size 1.27 1.27)) (hide yes)))
  (property "Sim.Device" "" (at 191.77 71.12 90) (effects (font (size 1.27 1.27)) (hide yes)))
  (property "Sim.Pins" "" (at 191.77 71.12 90) (effects (font (size 1.27 1.27)) (hide yes)))
  (property "MANUFACTURER" "Murata Electronics" (at 191.77 71.12 90) (effects (font (size 1.27 1.27)) (hide yes)))
  (pin "1")
  (pin "2"))
 (symbol
  (lib_id "power:+1V0")
  (at 157.48 77.47 0)
  (unit 1)
  (exclude_from_sim no)
  (in_bom yes)
  (on_board yes)
  (dnp no)
  (property "Reference" "#PWR084" (at 157.48 81.28 0) (effects (font (size 1.27 1.27)) (hide yes)))
  (property "Value" "VDD_OCTOSPI_M" (at 157.48 73.66 0) (effects (font (size 1.27 1.27))))
  (property "Footprint" "" (at 157.48 77.47 0) (effects (font (size 1.27 1.27)) (hide yes)))
  (property "Datasheet" "" (at 157.48 77.47 0) (effects (font (size 1.27 1.27)) (hide yes)))
  (property "Description" "Power symbol creates a global label with name \"VDD_OCTOSPI_M\"" (at 157.48 77.47 0) (effects (font (size 1.27 1.27)) (hide yes)))
  (pin "1"))
 (symbol
  (lib_id "power:PWR_FLAG")
  (at 208.28 48.26 180)
  (unit 1)
  (exclude_from_sim no)
  (in_bom yes)
  (on_board yes)
  (dnp no)
  (fields_autoplaced yes)
  (property "Reference" "#FLG09" (at 208.28 50.165 0) (effects (font (size 1.27 1.27)) (hide yes)))
  (property "Value" "PWR_FLAG" (at 208.28 53.34 0) (effects (font (size 1.27 1.27))))
  (property "Footprint" "" (at 208.28 48.26 0) (effects (font (size 1.27 1.27)) (hide yes)))
  (property "Datasheet" "~" (at 208.28 48.26 0) (effects (font (size 1.27 1.27)) (hide yes)))
  (property "Description" "Special symbol for telling ERC where power comes from" (at 208.28 48.26 0) (effects (font (size 1.27 1.27)) (hide yes)))
  (pin "1"))
 (symbol
  (lib_id "Leafony:BAT60JFILM")
  (at 100.33 135.89 180)
  (unit 1)
  (exclude_from_sim no)
  (in_bom yes)
  (on_board yes)
  (dnp no)
  (fields_autoplaced yes)
  (property "Reference" "D4" (at 95.25 129.54 0) (effects (font (size 1.27 1.27))))
  (property "Value" "BAT60JFILM" (at 95.25 132.08 0) (effects (font (size 1.27 1.27))))
  (property "Footprint" "Leafony:CR_60JFILM_STM" (at 100.33 135.89 0) (effects (font (size 1.27 1.27)
    (italic yes)) (hide yes)))
  (property "Datasheet" "https://www.st.com/resource/en/datasheet/bat60.pdf" (at 100.33 135.89 0) (effects (font (size 1.27 1.27)
    (italic yes)) (hide yes)))
  (property "Description" "DIODE SCHOTTKY 10V 3A SOD323" (at 100.33 135.89 0) (effects (font (size 1.27 1.27)) (hide yes)))
  (property "Model No" "BAT60JFILM" (at 100.33 135.89 0) (effects (font (size 1.27 1.27)) (hide yes)))
  (property "MANUFACTURER" "STMicroelectronics" (at 100.33 135.89 0) (effects (font (size 1.27 1.27)) (hide yes)))
  (pin "2")
  (pin "1"))
 (symbol
  (lib_id "Device:R")
  (at 162.56 100.33 90)
  (mirror x)
  (unit 1)
  (exclude_from_sim no)
  (in_bom yes)
  (on_board yes)
  (dnp no)
  (property "Reference" "R62" (at 157.734 98.806 90) (effects (font (size 1.27 1.27))))
  (property "Value" "10k(J)" (at 168.656 98.552 90) (effects (font (size 1.27 1.27))))
  (property "Footprint" "Resistor_SMD:R_0402_1005Metric" (at 162.56 98.552 90) (effects (font (size 1.27 1.27)) (hide yes)))
  (property "Datasheet" "https://www.yageogroup.com/content/datasheet/asset/file/PYU-RC_GROUP_51_ROHS_L" (at 162.56 100.33 0) (effects (font (size 1.27 1.27)) (hide yes)))
  (property "Description" "10 kOhms ±5% 0.063W、1/16W チップ抵抗 0402（1005メートル法） 耐湿性 厚膜" (at 162.56 100.33 0) (effects (font (size 1.27 1.27)) (hide yes)))
  (property "Sim.Device" "" (at 162.56 100.33 90) (effects (font (size 1.27 1.27)) (hide yes)))
  (property "Sim.Pins" "" (at 162.56 100.33 90) (effects (font (size 1.27 1.27)) (hide yes)))
  (property "Model No" "RC0402JR-0710KL" (at 162.56 100.33 90) (effects (font (size 1.27 1.27)) (hide yes)))
  (property "MANUFACTURER" "Yageo" (at 162.56 100.33 90) (effects (font (size 1.27 1.27)) (hide yes)))
  (pin "1")
  (pin "2"))
 (symbol
  (lib_id "Device:C_Small")
  (at 191.77 74.93 270)
  (unit 1)
  (exclude_from_sim no)
  (in_bom yes)
  (on_board yes)
  (dnp no)
  (property "Reference" "C48" (at 186.944 76.2 90) (effects (font (size 1.27 1.27)) (justify left)))
  (property "Value" "100nF(M) 16V X7R" (at 193.04 76.2 90) (effects (font (size 1.27 1.27)) (justify left)))
  (property "Footprint" "Capacitor_SMD:C_0201_0603Metric" (at 191.77 74.93 0) (effects (font (size 1.27 1.27)) (hide yes)))
  (property "Datasheet" "https://search.murata.co.jp/Ceramy/image/img/A01X/G101/ENG/GRM033C71C104KE14-01.pdf" (at 191.77 74.93 0) (effects (font (size 1.27 1.27)) (hide yes)))
  (property "Description" "0.1 µF ±10% 16V セラミックコンデンサ X7S 0201（0603メートル法）" (at 191.77 74.93 0) (effects (font (size 1.27 1.27)) (hide yes)))
  (property "Model No" "GRM033C71C104KE14D" (at 191.77 74.93 0) (effects (font (size 1.27 1.27)) (hide yes)))
  (property "Sim.Device" "" (at 191.77 74.93 90) (effects (font (size 1.27 1.27)) (hide yes)))
  (property "Sim.Pins" "" (at 191.77 74.93 90) (effects (font (size 1.27 1.27)) (hide yes)))
  (property "MANUFACTURER" "Murata Electronics" (at 191.77 74.93 90) (effects (font (size 1.27 1.27)) (hide yes)))
  (pin "1")
  (pin "2"))
 (symbol
  (lib_id "Device:C_Small")
  (at 191.77 82.55 270)
  (unit 1)
  (exclude_from_sim no)
  (in_bom yes)
  (on_board yes)
  (dnp no)
  (property "Reference" "C50" (at 186.944 83.82 90) (effects (font (size 1.27 1.27)) (justify left)))
  (property "Value" "4.7uF(M) 16V X5R" (at 193.04 83.82 90) (effects (font (size 1.27 1.27)) (justify left)))
  (property "Footprint" "Capacitor_SMD:C_0603_1608Metric" (at 191.77 82.55 0) (effects (font (size 1.27 1.27)) (hide yes)))
  (property "Datasheet" "https://www.yageogroup.com/content/datasheet/asset/file/UPY-GPHC_X5R_4V-TO-50V" (at 191.77 82.55 0) (effects (font (size 1.27 1.27)) (hide yes)))
  (property "Description" "4.7 µF ±10% 16V セラミックコンデンサ X5R 0603（1608メートル法）" (at 191.77 82.55 0) (effects (font (size 1.27 1.27)) (hide yes)))
  (property "Model No" "CC0603KRX5R7BB475" (at 191.77 82.55 0) (effects (font (size 1.27 1.27)) (hide yes)))
  (property "Sim.Device" "" (at 191.77 82.55 90) (effects (font (size 1.27 1.27)) (hide yes)))
  (property "Sim.Pins" "" (at 191.77 82.55 90) (effects (font (size 1.27 1.27)) (hide yes)))
  (property "MANUFACTURER" "YAGEO" (at 191.77 82.55 90) (effects (font (size 1.27 1.27)) (hide yes)))
  (pin "1")
  (pin "2")))
